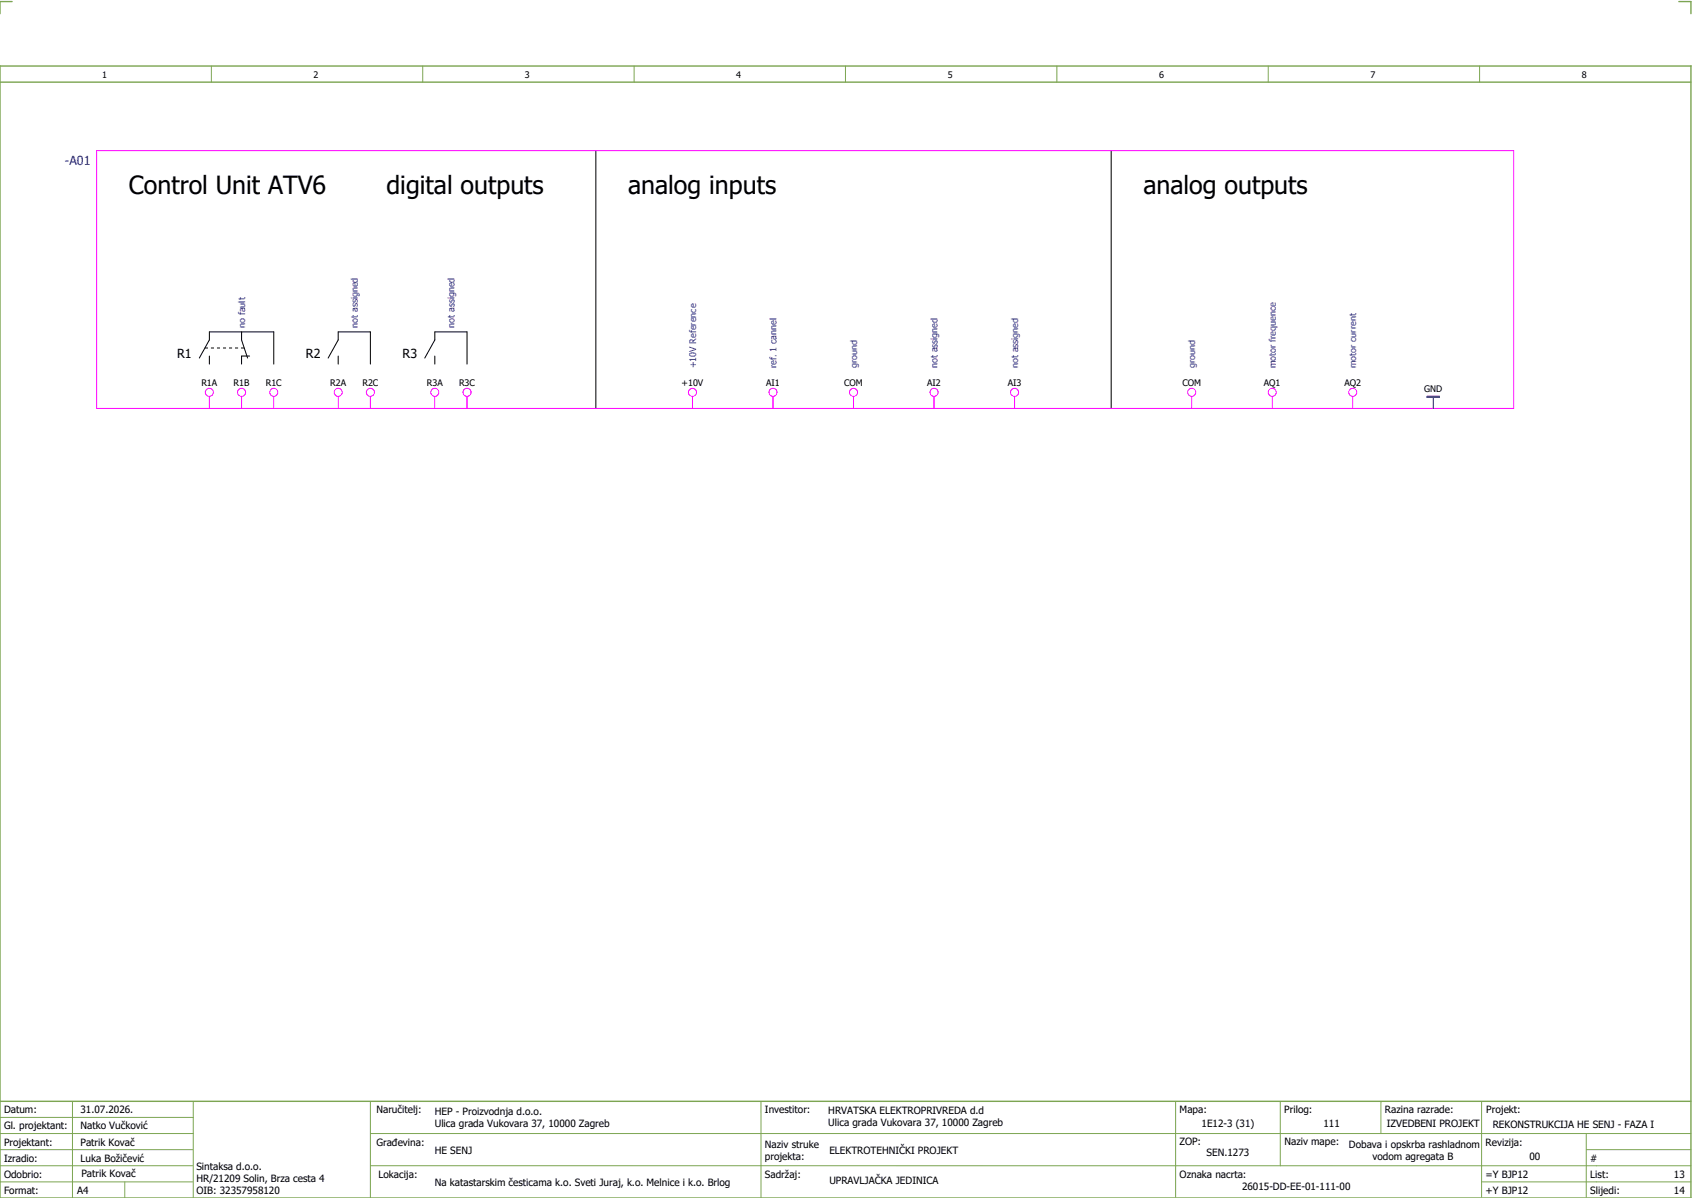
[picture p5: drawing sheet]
<svg xmlns="http://www.w3.org/2000/svg" width="421mm" height="297mm" viewBox="0 0 421 297" stroke-linecap="round" stroke-linejoin="round" font-family="sans-serif">
<path d="M0 16.4h420v281h-420zM3 .4h-3v3M417 .4h3v3M0 20.4h420M0 273.4h420" fill="none" stroke="#7ca552" stroke-width=".35"/>
<g fill="none" stroke="#7ca552" stroke-width=".25">
<path d="M52.5 16.4v4M105 16.4v4M157.5 16.4v4M210 16.4v4M262.5 16.4v4M315 16.4v4M367.5 16.4v4M0 277.4h48M18 273.4v24M48 273.4v24M92 273.4v24M189 273.4v24"/>
<path d="M292 273.4v23.8M318 273.4v16M343 273.4v8M368 273.4v23.8M0 281.4h48M0 285.4h47.8M0 293.4h47.8M31 293.4v4M47.8 289.4h-47.8M92 281.4h328M92 289.4h328M368 293.4h52"/>
<path d="M394 285.4h26M394 281.4v15.8"/>
</g>
<path d="M148 37.4v64M276 37.4v64M49.5 88.9l2.5-4.5v-2h16v8M52 88.4v2M60 82.4v2l1.5 4.5M62 88.4h-2v2M81.5 88.9l2.5-4.5v-2h8v8M84 88.4v2M105.5 88.9l2.5-4.5v-2h8v8M108 88.4v2" fill="none" stroke="#000" stroke-width=".25"/>
<path d="M50.9 86.4h9.8" fill="none" stroke="#000" stroke-width=".25" stroke-dasharray=".8 .8" stroke-linecap="butt"/>
<g fill="none" stroke="#f0f" stroke-width=".25">
<path d="M24 37.4h352v64h-352zM52 98.4v3M60 98.4v3M68 98.4v3M84 98.4v3M92 98.4v3M108 98.4v3M116 98.4v3M172 98.4v3M192 98.4v3M212 98.4v3M232 98.4v3"/>
<path d="M252 98.4v3M296 98.4v3M316 98.4v3M336 98.4v3"/>
<circle cx="52" cy="97.4" r="1"/>
<circle cx="60" cy="97.4" r="1"/>
<circle cx="68" cy="97.4" r="1"/>
<circle cx="84" cy="97.4" r="1"/>
<circle cx="92" cy="97.4" r="1"/>
<circle cx="108" cy="97.4" r="1"/>
<circle cx="116" cy="97.4" r="1"/>
<circle cx="172" cy="97.4" r="1"/>
<circle cx="192" cy="97.4" r="1"/>
<circle cx="212" cy="97.4" r="1"/>
<circle cx="232" cy="97.4" r="1"/>
<circle cx="252" cy="97.4" r="1"/>
<circle cx="296" cy="97.4" r="1"/>
<circle cx="316" cy="97.4" r="1"/>
<circle cx="336" cy="97.4" r="1"/>
</g>
<path d="M354.5 98.4h3v.2h-3zM356 98.6v2.8" fill="none" stroke="#00f" stroke-width=".25"/>
<path d="M354.5 98.4h3v.2h-3z" fill="#00f" stroke="#00f" stroke-width=".25"/>
<g font-size="6.2">
<text x="32" y="48.1">Control Unit ATV6</text>
<text x="96" y="48.1">digital outputs</text>
<text x="156" y="48.1">analog inputs</text>
<text x="284" y="48.1">analog outputs</text>
</g>
<text font-size="3.1" fill="#00f" x="16.1" y="41">-A01</text>
<g font-size="3.1">
<text x="44" y="88.8">R1</text>
<text x="76" y="88.8">R2</text>
<text x="100" y="88.8">R3</text>
</g>
<g font-size="2.5">
<text x="1" y="276.4">Datum:</text>
<text x="1" y="280.4">Gl. projektant:</text>
<text x="20" y="276.4">31.07.2026.</text>
<text x="20" y="280.4">Natko Vučković</text>
<text x="93.5" y="276.4">Naručitelj:</text>
<text x="108" y="276.9">HEP - Proizvodnja d.o.o.</text>
<text x="108" y="279.9">Ulica grada Vukovara 37, 10000 Zagreb</text>
<text x="190" y="276.4">Investitor:</text>
<text x="205.7" y="276.6">HRVATSKA ELEKTROPRIVREDA d.d</text>
<text x="205.7" y="279.6">Ulica grada Vukovara 37, 10000 Zagreb</text>
<text x="293" y="276.4">Mapa:</text>
<text x="298.4" y="279.9">1E12-3 (31)</text>
<text x="319" y="276.4">Prilog:</text>
<text x="328.7" y="279.9">111</text>
<text x="344" y="276.4">Razina razrade:</text>
<text x="344.4" y="279.9">IZVEDBENI PROJEKT</text>
<text x="369.2" y="276.3">Projekt:</text>
<text x="370.8" y="279.9">REKONSTRUKCIJA HE SENJ - FAZA I</text>
<text x="1" y="284.4">Projektant:</text>
<text x="20" y="284.4">Patrik Kovač</text>
<text x="93.5" y="284.4">Građevina:</text>
<text x="108" y="286.4">HE SENJ</text>
<text x="190" y="284.9">Naziv struke</text>
<text x="190" y="287.9">projekta:</text>
<text x="206" y="286.5">ELEKTROTEHNIČKI PROJEKT</text>
<text x="293" y="284.3">ZOP:</text>
<text x="299.7" y="286.9">SEN.1273</text>
<text x="319" y="284.3">Naziv mape:</text>
<text x="335.1" y="285">Dobava i opskrba rashladnom</text>
<text x="340.9" y="288">vodom agregata B</text>
<text x="369" y="284.4">Revizija:</text>
<text x="379.9" y="287.9">00</text>
<text x="1" y="288.4">Izradio:</text>
<text x="1" y="292.4">Odobrio:</text>
<text x="20" y="288.4">Luka Božičević</text>
<text x="20.2" y="292.3">Patrik Kovač</text>
<text x="48.8" y="290.4">Sintaksa d.o.o.</text>
<text x="48.8" y="293.4">HR/21209 Solin, Brza cesta 4</text>
<text x="94" y="292.4">Lokacija:</text>
<text x="190" y="292.4">Sadržaj:</text>
<text x="206" y="293.9">UPRAVLJAČKA JEDINICA</text>
<text x="293" y="292.4">Oznaka nacrta:</text>
<text x="369" y="292.4">=Y BJP12</text>
<text x="395" y="292.4">List:</text>
<text x="395" y="288.4">#</text>
<text x="415.8" y="292.4">13</text>
<text x="1" y="296.4">Format:</text>
<text x="19.2" y="296.4">A4</text>
<text x="48.8" y="296.4">OIB: 32357958120</text>
<text x="108" y="294.4">Na katastarskim česticama k.o. Sveti Juraj, k.o. Melnice i k.o. Brlog</text>
<text x="308.5" y="295.4">26015-DD-EE-01-111-00</text>
<text x="369" y="296.4">+Y BJP12</text>
<text x="395" y="296.4">Slijedi:</text>
<text x="415.8" y="296.4">14</text>
</g>
<g font-size="2.2">
<text x="25.4" y="19.4">1</text>
<text x="77.9" y="19.4">2</text>
<text x="130.4" y="19.4">3</text>
<text x="182.9" y="19.4">4</text>
<text x="235.4" y="19.4">5</text>
<text x="287.9" y="19.4">6</text>
<text x="340.4" y="19.4">7</text>
<text x="392.9" y="19.4">8</text>
<text x="50" y="95.8">R1A</text>
<text x="58" y="95.8">R1B</text>
<text x="66" y="95.8">R1C</text>
<text x="82" y="95.8">R2A</text>
<text x="90" y="95.8">R2C</text>
<text x="106" y="95.8">R3A</text>
<text x="114" y="95.8">R3C</text>
<text x="169.3" y="95.8">+10V</text>
<text x="190.3" y="95.8">AI1</text>
<text x="209.7" y="95.8">COM</text>
<text x="230.3" y="95.8">AI2</text>
<text x="250.3" y="95.8">AI3</text>
<text x="293.7" y="95.8">COM</text>
<text x="313.9" y="95.8">AQ1</text>
<text x="333.9" y="95.8">AQ2</text>
<text x="353.8" y="97.3">GND</text>
</g>
<g font-size="2.2" fill="#00f">
<text x="60.9" y="81.4" transform="rotate(-90 60.9 81.4)">no fault</text>
<text x="88.9" y="81.4" transform="rotate(-90 88.9 81.4)">not assigned</text>
<text x="112.9" y="81.4" transform="rotate(-90 112.9 81.4)">not assigned</text>
<text x="172.9" y="91.4" transform="rotate(-90 172.9 91.4)">+10V Reference</text>
<text x="192.9" y="91.4" transform="rotate(-90 192.9 91.4)">ref. 1 cannel</text>
<text x="212.9" y="91.4" transform="rotate(-90 212.9 91.4)">ground</text>
<text x="232.9" y="91.4" transform="rotate(-90 232.9 91.4)">not assigned</text>
<text x="252.9" y="91.4" transform="rotate(-90 252.9 91.4)">not assigned</text>
<text x="296.9" y="91.4" transform="rotate(-90 296.9 91.4)">ground</text>
<text x="316.9" y="91.4" transform="rotate(-90 316.9 91.4)">motor frequence</text>
<text x="336.9" y="91.4" transform="rotate(-90 336.9 91.4)">motor current</text>
</g>
</svg>
